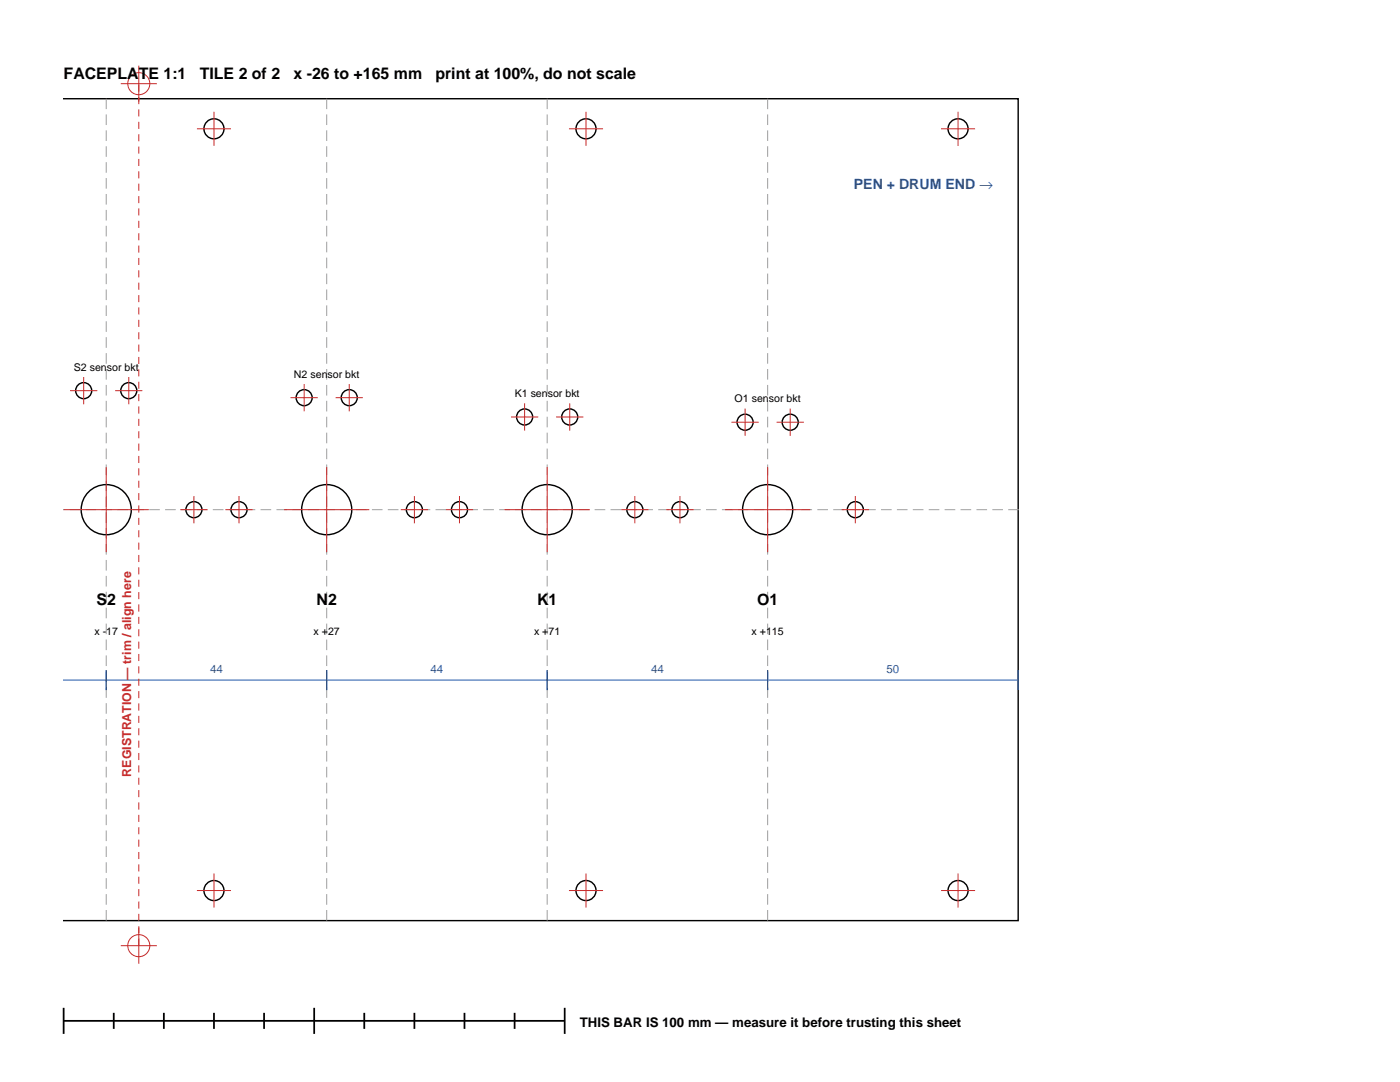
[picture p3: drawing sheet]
<svg xmlns="http://www.w3.org/2000/svg" width="279mm" height="216mm" viewBox="0 0 279 216" stroke-linecap="round" stroke-linejoin="round" font-family="sans-serif">
<g fill="none" stroke="#000" stroke-width=".28">
<path d="M12.7 19.7h190.5v164h-190.6"/>
<circle cx="42.7" cy="25.7" r="2"/>
<circle cx="116.9" cy="25.7" r="2"/>
<circle cx="191.2" cy="25.7" r="2"/>
<circle cx="16.7" cy="78" r="1.6"/>
<circle cx="25.7" cy="78" r="1.6"/>
<circle cx="60.7" cy="79.4" r="1.6"/>
<circle cx="69.7" cy="79.4" r="1.6"/>
<circle cx="104.7" cy="83.2" r="1.6"/>
<circle cx="113.7" cy="83.2" r="1.6"/>
<circle cx="148.7" cy="84.2" r="1.6"/>
<circle cx="157.7" cy="84.2" r="1.6"/>
<circle cx="21.2" cy="101.7" r="5"/>
<circle cx="38.7" cy="101.7" r="1.6"/>
<circle cx="47.7" cy="101.7" r="1.6"/>
<circle cx="65.2" cy="101.7" r="5"/>
<circle cx="82.7" cy="101.7" r="1.6"/>
<circle cx="91.7" cy="101.7" r="1.6"/>
<circle cx="109.2" cy="101.7" r="5"/>
<circle cx="126.7" cy="101.7" r="1.6"/>
<circle cx="135.7" cy="101.7" r="1.6"/>
<circle cx="153.2" cy="101.7" r="5"/>
<circle cx="170.7" cy="101.7" r="1.6"/>
<circle cx="42.7" cy="177.7" r="2"/>
<circle cx="116.9" cy="177.7" r="2"/>
<circle cx="191.2" cy="177.7" r="2"/>
</g>
<path d="M12.7 101.7h190.5M21.2 183.7v-164M65.2 183.7v-164M109.2 183.7v-164M153.2 183.7v-164" fill="none" stroke="#9e9e9e" stroke-width=".2" stroke-dasharray="2.1 1.1" stroke-linecap="butt"/>
<g fill="none" stroke="#c72929" stroke-width=".2">
<path d="M24.1 16.7h7.2M27.7 13.1v7.2M39.3 25.7h6.8M42.7 22.3v6.8M113.5 25.7h6.8M116.9 22.3v6.8M187.8 25.7h6.8M191.2 22.3v6.8M14 77.9h5.4M16.7 75.2v5.5M23 77.9h5.4M25.7 75.2v5.5"/>
<path d="M58 79.3h5.4M60.7 76.6v5.5M67 79.3h5.4M69.7 76.6v5.5M21.2 93.2v17M38.7 99v5.4M47.7 99v5.4M65.2 93.2v17M82.7 99v5.4M91.7 99v5.4M102 83.2h5.4M104.7 80.5v5.4"/>
<path d="M109.2 93.2v17M111 83.2h5.4M113.7 80.5v5.4M126.7 99v5.4M135.7 99v5.4M146 84.3h5.4M148.7 81.5v5.5M153.2 93.2v17M155 84.3h5.4M157.7 81.5v5.5M170.7 99v5.4M12.7 101.7h17"/>
<path d="M36 101.7h5.4M45 101.7h5.4M56.7 101.7h17M80 101.7h5.4M89 101.7h5.4M100.7 101.7h17M124 101.7h5.4M133 101.7h5.4M144.7 101.7h17M168 101.7h5.4M39.3 177.7h6.8M42.7 174.3v6.8"/>
<path d="M113.5 177.7h6.8M116.9 174.3v6.8M187.8 177.7h6.8M191.2 174.3v6.8M24.1 188.7h7.2M27.7 185.1v7.2"/>
<circle cx="27.7" cy="16.7" r="2.2"/>
<circle cx="27.7" cy="188.7" r="2.2"/>
</g>
<path d="M12.6 135.7h190.6M21.2 133.7v4M65.2 133.7v4M109.2 133.7v4M153.2 133.7v4M203.2 133.7v4" fill="none" stroke="#2157a8" stroke-width=".2"/>
<path d="M27.7 188.7v-172" fill="none" stroke="#c72929" stroke-width=".2" stroke-dasharray="1.4 1.1" stroke-linecap="butt"/>
<path d="M12.7 203.7h100M12.7 201.1v5.2M22.7 202.1v3.2M32.7 202.1v3.2M42.7 202.1v3.2M52.7 202.1v3.2M62.7 201.1v5.2M72.7 202.1v3.2M82.7 202.1v3.2M92.7 202.1v3.2M102.7 202.1v3.2M112.7 201.1v5.2" fill="none" stroke="#000" stroke-width=".35"/>
<g font-size="3.2">
<text x="12.7" y="15.7">FACEPLATE 1:1</text>
<text x="39.9" y="15.7">TILE 2 of 2</text>
<text x="58.6" y="15.7">x -26 to +165 mm</text>
<text x="86.9" y="15.7">print at 100%, do not scale</text>
<text x="19.3" y="120.7">S2</text>
<text x="63.2" y="120.7">N2</text>
<text x="107.2" y="120.7">K1</text>
<text x="151.1" y="120.7">O1</text>
</g>
<text font-size="2.8" fill="#2157a8" x="170.4" y="37.7">PEN + DRUM END →</text>
<text font-size="2.6" x="115.7" y="205">THIS BAR IS 100 mm — measure it before trusting this sheet</text>
<text font-size="2.5" fill="#c72929" x="26.2" y="154.9" transform="rotate(-90 26.2 154.9)">REGISTRATION — trim / align here</text>
<g font-size="2.3" fill="#2157a8">
<text x="41.9" y="134.2">44</text>
<text x="85.9" y="134.2">44</text>
<text x="129.9" y="134.2">44</text>
<text x="176.9" y="134.2">50</text>
</g>
<g font-size="2.1">
<text x="14.7" y="73.9">S2 sensor bkt</text>
<text x="58.7" y="75.4">N2 sensor bkt</text>
<text x="102.7" y="79.2">K1 sensor bkt</text>
<text x="146.6" y="80.2">O1 sensor bkt</text>
<text x="18.8" y="126.7">x -17</text>
<text x="62.6" y="126.7">x +27</text>
<text x="106.6" y="126.7">x +71</text>
<text x="150" y="126.7">x +115</text>
</g>
</svg>
